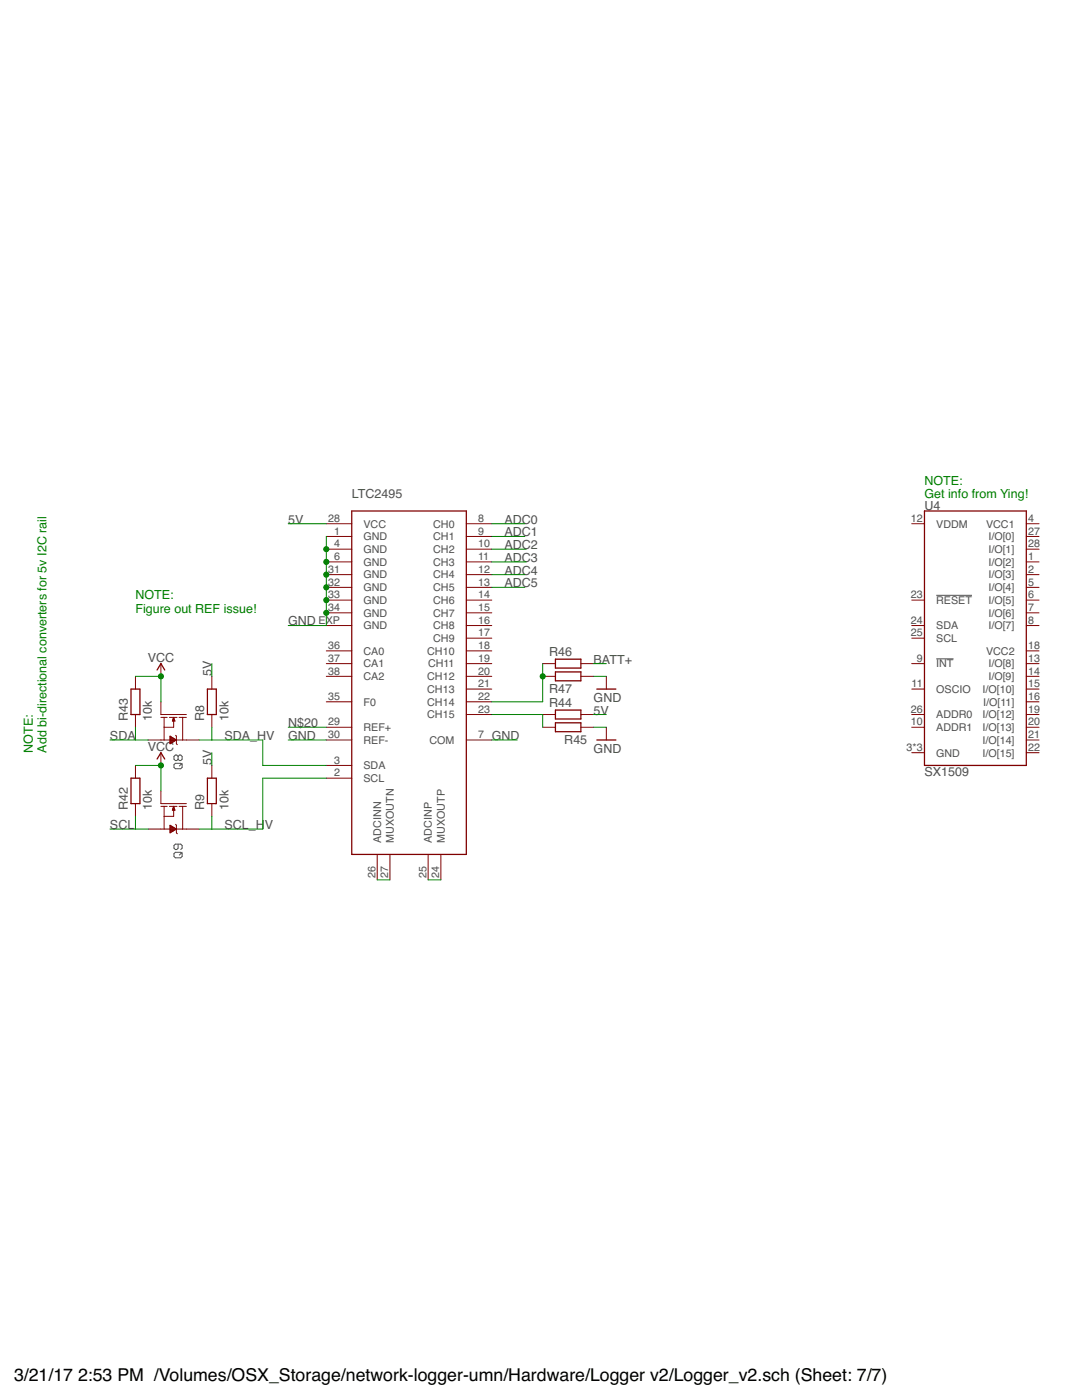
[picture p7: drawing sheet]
<svg xmlns="http://www.w3.org/2000/svg" width="216mm" height="279mm" viewBox="0 0 216 279" stroke-linecap="round" stroke-linejoin="round" font-family="sans-serif">
<path d="M186.8 118.8h7.2M186.8 131.5h3.5M35 152.3h1.1l.2 .3v.5l-.2 .3h-1.1l-.3-.3v-.5zM35.5 151l-.2-.3h-.3l-.3 .3v.5l.3 .3h.3l.2-.3M35.5 151l.3-.3h.3l.2 .3v.5l-.2 .3h-.3l-.3-.3M35.5 151v.5M36.3 152.3l-.5 .6M35 170.1h1.1l.2 .3v.5l-.2 .3h-1.1l-.3-.3v-.5zM35.5 168.5v.8l-.2 .2h-.3l-.3-.2v-.6l.3-.2h1.1l.2 .2v.6l-.2 .2M36.3 170.1l-.5 .5" fill="none" stroke="#505050" stroke-width=".2"/>
<g fill="none" stroke="#800000" stroke-width=".2">
<path d="M65.1 107.1h5.1M65.1 109.6h5.1M65.1 112.1h5.1M65.1 114.7h5.1M65.1 117.2h5.1M65.1 119.8h5.1M65.1 104.5h5.1M93 107.1h5.1M93 109.6h5.1M93 112.1h5.1M93 114.7h5.1M93 117.2h5.1"/>
<path d="M93 119.8h5.1M93 104.5h5.1M181.9 119.8h2.6M181.9 104.5h2.6M204.8 107.1h2.5M204.8 109.6h2.5M204.8 112.1h2.5M204.8 114.7h2.5M204.8 117.2h2.5M204.8 119.8h2.5M204.8 104.5h2.5M27 135v2.5"/>
<path d="M32.1 132.4v2.6M42.3 135v2.5M65.1 122.3h5.1M65.1 129.9h5.1M65.1 132.4h5.1M65.1 135h5.1M65.1 124.8h5.1M93 122.3h5.1M93 129.9h5.1M93 132.4h5.1M93 135h5.1M93 124.8h5.1"/>
<path d="M93 127.4h5.1M93 137.5h5.1M108.3 132.4h2.5M108.3 135h2.5M115.9 132.4h2.5M115.9 135h2.5M121 135v2.5M181.9 132.4h2.6M181.9 124.8h2.6M181.9 127.4h2.6M181.9 137.5h2.6M204.8 122.3h2.5"/>
<path d="M204.8 129.9h2.5M204.8 132.4h2.5M204.8 135h2.5M204.8 124.8h2.5M204.8 137.5h2.5M27 142.6v2.5M27 152.8v2.5M29.6 147.7h10.1M32.1 140.1v2.5h5.1M32.1 150.2v2.6M32.1 157.8v2.6h5.1M32.1 143.2h1.3"/>
<path d="M32.7 143.2v4.5M33.8 143.2h1.5M33.9 146.9l1.3 .8-1.3 .7zM33.9 148.4h.1M33.9 148.3h.3M33.9 148.1h.5M33.9 148h.7M33.9 147.9h.9M33.9 147.8h1.1M33.9 147.6h1.1M33.9 147.4h.9M33.9 147.3h.7"/>
<path d="M33.9 147.2h.5M33.9 147.1h.3M33.9 146.9h.1M34.4 143.8h.5M34.5 143.7h.3M34.5 143.6h.3M34.5 143.4h.2M34.6 143.3h.1M34.6 143.2h.1M34.6 143.9v1.2h-1.9M34.6 143.2l.3 .7h-.5zM35 146.7l.2 .2v1.5l.2 .2"/>
<path d="M35.7 143.2h1.5M36.4 143.2v4.5M42.3 142.6v2.5M42.3 152.8v2.5M65.1 140.1h5.1M65.1 145.1h5.1M65.1 147.7h5.1M65.1 152.8h5.1M65.1 155.3h5.1M93 140.1h5.1M93 147.7h5.1M93 142.6h5.1"/>
<path d="M108.3 145.1h2.5M108.3 142.6h2.5M115.9 145.1h2.5M115.9 142.6h2.5M121 145.1v2.6M181.9 145.1h2.6M181.9 142.6h2.6M181.9 150.2h2.6M204.8 140.1h2.5M204.8 145.1h2.5M204.8 147.7h2.5M204.8 142.6h2.5"/>
<path d="M204.8 150.2h2.5M27 160.4v2.5M29.6 165.5h4.3M32.1 160.9h1.3M32.7 160.9v4.6M33.8 160.9h1.5M33.9 164.7l1.3 .8-1.3 .7zM33.9 166.1h.2M33.9 166h.4M33.9 165.9h.6M33.9 165.8h.8M33.9 165.6h1"/>
<path d="M33.9 165.5h1.2M33.9 165.4h1.2M33.9 165.3h1M33.9 165.2h.8M33.9 165h.6M33.9 164.9h.4M33.9 164.8h.2M34.4 161.6h.5M34.4 161.5h.4M34.5 161.4h.3M34.5 161.3h.3M34.6 161.2h.1"/>
<path d="M34.6 161.1h.1M34.6 161.7v1.2h-1.9M34.6 160.9l.3 .8h-.5zM35 164.5l.2 .2v1.5l.2 .2M35.2 165.5h4.5M35.7 160.9h1.5M36.4 160.9v4.6M42.3 160.4v2.5M75.3 170.5v5.1M77.8 170.5v5.1M85.4 170.5v5.1M88 170.5v5.1"/>
</g>
<g fill="none" stroke="#800000" stroke-width=".25">
<path d="M70.2 102h22.8v68.5h-22.8zM184.5 102h20.3v50.8h-20.3zM26.1 137.5h1.8v5.1h-1.8zM31.3 133.7l.8-1.3 .8 1.3M41.4 137.5h1.8v5.1h-1.8zM110.8 131.6h5.1v1.7h-5.1zM110.8 134.1h5.1v1.8h-5.1zM119.1 137.5h3.8M26.1 155.3h1.8v5.1h-1.8zM31.3 151.5l.8-1.3 .8 1.3M41.4 155.3h1.8v5.1h-1.8zM110.8 141.7h5.1v1.8h-5.1z"/>
<path d="M110.8 144.3h5.1v1.7h-5.1zM119.1 147.7h3.8"/>
</g>
<g fill="none" stroke="#008000" stroke-width=".2">
<path d="M57.5 104.5h7.6M65.1 107.1v17.7h-7.6M98.1 104.5h6.6M98.1 107.1h6.6M98.1 109.6h6.9M98.1 114.7h6.6M98.1 112.1h6.9M98.1 117.2h6.6M27 135h5.1v5.1M42.3 132.4v2.6M108.3 132.4v7.7h-10.2M118.4 135h2.6"/>
<path d="M118.4 132.4h2.6M21.9 147.7h7.7M27 145.1v2.6M27 152.8h5.1v5M39.7 147.7h12.7v5.1h12.7M42.3 145.1v2.6M42.3 150.2v2.6M57.5 147.7h7.6M57.5 145.1h7.6M65.1 155.3h-12.7v10.2h-12.7M98.1 147.7h5.1M98.1 142.6h10.2v2.5"/>
<path d="M118.4 145.1h2.6M118.4 142.6h2.6M21.9 165.5h7.7M27 162.9v2.6M42.3 162.9v2.6M75.3 175.6h2.5M85.4 175.6h2.6"/>
</g>
<g fill="#008000" stroke="#008000" stroke-width=".2">
<circle cx="32.1" cy="135" r=".51"/>
<circle cx="32.1" cy="152.8" r=".51"/>
<circle cx="65.1" cy="109.6" r=".51"/>
<circle cx="65.1" cy="112.1" r=".51"/>
<circle cx="65.1" cy="114.7" r=".51"/>
<circle cx="65.1" cy="117.2" r=".51"/>
<circle cx="65.1" cy="119.8" r=".51"/>
<circle cx="65.1" cy="122.3" r=".51"/>
<circle cx="108.3" cy="135" r=".51"/>
</g>
<g font-size="3.5">
<text x="2.8" y="275.6">3/21/17</text>
<text x="15.6" y="275.6">2:53 PM /Volumes/OSX_Storage/network-logger-umn/Hardware/Logger v2/Logger_v2.sch (Sheet: 7/7)</text>
</g>
<g font-size="2.5" fill="#505050">
<text x="70.2" y="99.4">LTC2495</text>
<text x="184.5" y="101.7">U4</text>
<text x="57.5" y="104.5">5V</text>
<text x="100.7" y="104.5">ADC0</text>
<text x="100.7" y="107.1">ADC1</text>
<text x="100.7" y="109.6">ADC2</text>
<text x="100.7" y="112.1">ADC3</text>
<text x="100.7" y="114.7">ADC4</text>
<text x="100.7" y="117.2">ADC5</text>
<text x="57.5" y="124.8">GND</text>
<text x="109.6" y="130.9">R46</text>
<text x="29.5" y="132.2">VCC</text>
<text x="42.3" y="135" transform="rotate(-90 42.3 135)">5V</text>
<text x="118.4" y="132.4">BATT+</text>
<text x="25.5" y="143.9" transform="rotate(-90 25.5 143.9)">R43</text>
<text x="30.3" y="143.9" transform="rotate(-90 30.3 143.9)">10k</text>
<text x="40.8" y="143.9" transform="rotate(-90 40.8 143.9)">R8</text>
<text x="45.6" y="143.9" transform="rotate(-90 45.6 143.9)">10k</text>
<text x="109.6" y="141.1">R44</text>
<text x="109.6" y="138.3">R47</text>
<text x="118.4" y="140.1">GND</text>
<text x="118.4" y="142.6">5V</text>
<text x="21.9" y="147.7">SDA</text>
<text x="29.5" y="150">VCC</text>
<text x="44.8" y="147.7">SDA_H</text>
<text x="53.1" y="147.7">V</text>
<text x="57.5" y="147.7">GND</text>
<text x="57.5" y="145.1">N$20</text>
<text x="98.1" y="147.7">GND</text>
<text x="112.6" y="148.4">R45</text>
<text x="42.3" y="152.8" transform="rotate(-90 42.3 152.8)">5V</text>
<text x="118.4" y="150.2">GND</text>
<text x="184.5" y="154.8">SX1509</text>
<text x="25.5" y="161.6" transform="rotate(-90 25.5 161.6)">R42</text>
<text x="30.3" y="161.6" transform="rotate(-90 30.3 161.6)">10k</text>
<text x="40.8" y="161.6" transform="rotate(-90 40.8 161.6)">R9</text>
<text x="45.6" y="161.6" transform="rotate(-90 45.6 161.6)">10k</text>
<text x="21.9" y="165.5">SCL</text>
<text x="44.8" y="165.5">SCL_H</text>
<text x="52.9" y="165.5">V</text>
</g>
<g font-size="2.5" fill="#008000">
<text x="184.5" y="96.8">NOTE:</text>
<text x="184.5" y="99.4">Get info from Ying!</text>
<text x="27" y="119.6">NOTE:</text>
<text x="27" y="122.3">Figure out REF issue!</text>
<text x="6.6" y="150.2" transform="rotate(-90 6.6 150.2)">NOTE:</text>
<text x="9.2" y="150.2" transform="rotate(-90 9.2 150.2)">Add bi-directional converters for 5v I2C rail</text>
</g>
<g font-size="2.1" fill="#505050">
<text x="65.5" y="104.2">28</text>
<text x="66.7" y="106.7">1</text>
<text x="72.5" y="107.8">GND</text>
<text x="72.5" y="105.3">VCC</text>
<text x="86.4" y="105.3">CH0</text>
<text x="86.4" y="107.8">CH1</text>
<text x="95.4" y="104.2">8</text>
<text x="95.4" y="106.7">9</text>
<text x="181.7" y="104.2">12</text>
<text x="186.8" y="105.3">VDDM</text>
<text x="196.8" y="105.3">VCC1</text>
<text x="197.2" y="107.8">I/O[0]</text>
<text x="205.1" y="104.2">4</text>
<text x="205.1" y="106.7">27</text>
<text x="66.7" y="109.2">4</text>
<text x="66.7" y="111.8">6</text>
<text x="72.5" y="110.4">GND</text>
<text x="72.5" y="112.9">GND</text>
<text x="86.4" y="110.4">CH2</text>
<text x="86.4" y="112.9">CH3</text>
<text x="95.4" y="109.2">10</text>
<text x="95.4" y="111.8">11</text>
<text x="197.2" y="110.4">I/O[1]</text>
<text x="197.2" y="112.9">I/O[2]</text>
<text x="205.1" y="109.2">28</text>
<text x="205.1" y="111.8">1</text>
<text x="65.5" y="114.3">31</text>
<text x="65.5" y="116.9">32</text>
<text x="65.5" y="119.4">33</text>
<text x="72.5" y="115.4">GND</text>
<text x="72.5" y="118">GND</text>
<text x="86.4" y="115.4">CH4</text>
<text x="86.4" y="118">CH5</text>
<text x="95.4" y="114.3">12</text>
<text x="95.4" y="116.9">13</text>
<text x="95.4" y="119.4">14</text>
<text x="181.7" y="119.4">23</text>
<text x="197.2" y="115.4">I/O[3]</text>
<text x="197.2" y="118">I/O[4]</text>
<text x="205.1" y="114.3">2</text>
<text x="205.1" y="116.9">5</text>
<text x="205.1" y="119.4">6</text>
<text x="63.6" y="124.5">EXP</text>
<text x="65.5" y="121.9">34</text>
<text x="72.5" y="120.5">GND</text>
<text x="72.5" y="123.1">GND</text>
<text x="72.5" y="125.6">GND</text>
<text x="86.4" y="120.5">CH6</text>
<text x="86.4" y="123.1">CH7</text>
<text x="86.4" y="125.6">CH8</text>
<text x="95.4" y="121.9">15</text>
<text x="95.4" y="124.5">16</text>
<text x="181.7" y="124.5">24</text>
<text x="186.8" y="120.5">RESET</text>
<text x="186.8" y="125.6">SDA</text>
<text x="197.2" y="120.5">I/O[5]</text>
<text x="197.2" y="123.1">I/O[6]</text>
<text x="197.2" y="125.6">I/O[7]</text>
<text x="205.1" y="121.9">7</text>
<text x="205.1" y="124.5">8</text>
<text x="65.5" y="129.6">36</text>
<text x="72.5" y="130.7">CA0</text>
<text x="85.3" y="130.7">CH10</text>
<text x="86.4" y="128.1">CH9</text>
<text x="95.4" y="127">17</text>
<text x="95.4" y="129.6">18</text>
<text x="181.7" y="127">25</text>
<text x="186.8" y="128.1">SCL</text>
<text x="196.8" y="130.7">VCC2</text>
<text x="205.1" y="129.6">18</text>
<text x="65.5" y="132.1">37</text>
<text x="65.5" y="134.6">38</text>
<text x="72.5" y="133.2">CA1</text>
<text x="72.5" y="135.7">CA2</text>
<text x="85.3" y="135.7">CH12</text>
<text x="85.4" y="133.2">CH11</text>
<text x="95.4" y="132.1">19</text>
<text x="95.4" y="134.6">20</text>
<text x="95.4" y="137.2">21</text>
<text x="181.9" y="137.2">11</text>
<text x="182.9" y="132.1">9</text>
<text x="186.8" y="133.2">INT</text>
<text x="197.2" y="133.2">I/O[8]</text>
<text x="197.2" y="135.7">I/O[9]</text>
<text x="205.1" y="132.1">13</text>
<text x="205.1" y="134.6">14</text>
<text x="205.1" y="137.2">15</text>
<text x="65.5" y="139.7">35</text>
<text x="72.5" y="140.8">F0</text>
<text x="85.3" y="138.3">CH13</text>
<text x="85.3" y="140.8">CH14</text>
<text x="85.3" y="143.4">CH15</text>
<text x="95.4" y="139.7">22</text>
<text x="95.4" y="142.2">23</text>
<text x="181.7" y="142.2">26</text>
<text x="186.8" y="138.3">OSCIO</text>
<text x="186.8" y="143.4">ADDR0</text>
<text x="196" y="138.3">I/O[10]</text>
<text x="196" y="143.4">I/O[12]</text>
<text x="196.2" y="140.8">I/O[11]</text>
<text x="205.1" y="139.7">16</text>
<text x="205.1" y="142.2">19</text>
<text x="65.5" y="144.8">29</text>
<text x="65.5" y="147.3">30</text>
<text x="72.5" y="145.9">REF+</text>
<text x="72.5" y="148.4">REF-</text>
<text x="85.7" y="148.4">COM</text>
<text x="95.4" y="147.3">7</text>
<text x="180.9" y="149.9">3*3</text>
<text x="181.7" y="144.8">10</text>
<text x="186.8" y="145.9">ADDR1</text>
<text x="196" y="145.9">I/O[13]</text>
<text x="196" y="148.4">I/O[14]</text>
<text x="205.1" y="144.8">20</text>
<text x="205.1" y="147.3">21</text>
<text x="205.1" y="149.9">22</text>
<text x="66.7" y="152.4">3</text>
<text x="66.7" y="154.9">2</text>
<text x="72.5" y="153.5">SDA</text>
<text x="186.8" y="151">GND</text>
<text x="196" y="151">I/O[15]</text>
<text x="72.5" y="156.1">SCL</text>
<text x="76" y="168.2" transform="rotate(-90 76 168.2)">ADCINN</text>
<text x="78.6" y="168.2" transform="rotate(-90 78.6 168.2)">MUXOUTN</text>
<text x="86.2" y="168.2" transform="rotate(-90 86.2 168.2)">ADCINP</text>
<text x="88.7" y="168.2" transform="rotate(-90 88.7 168.2)">MUXOUTP</text>
<text x="74.9" y="175.2" transform="rotate(-90 74.9 175.2)">26</text>
<text x="77.5" y="175.2" transform="rotate(-90 77.5 175.2)">27</text>
<text x="85.1" y="175.2" transform="rotate(-90 85.1 175.2)">25</text>
<text x="87.6" y="175.2" transform="rotate(-90 87.6 175.2)">24</text>
</g>
</svg>
